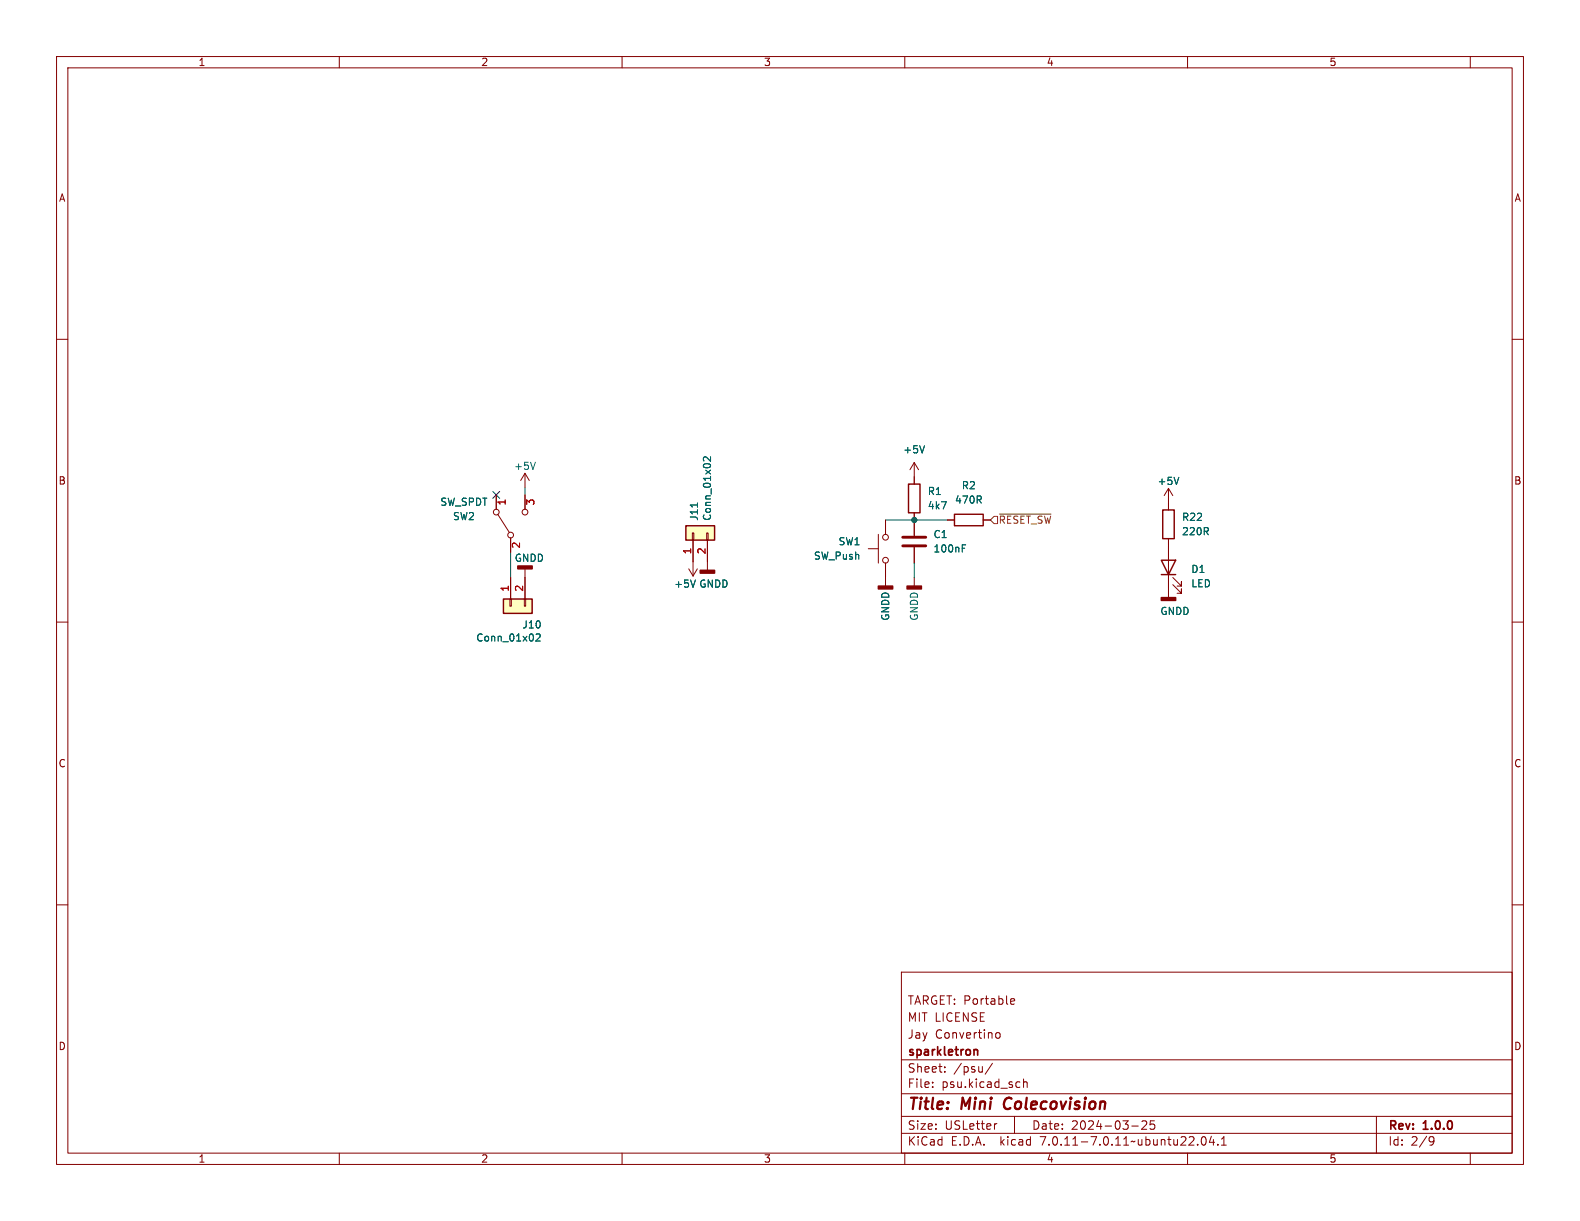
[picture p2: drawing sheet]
<svg xmlns="http://www.w3.org/2000/svg" width="279mm" height="216mm" viewBox="0 0 279 216" stroke-linecap="round" stroke-linejoin="round" font-family="sans-serif">
<g fill="none" stroke="#840000" stroke-width=".18">
<path d="M10 10h259.4v195.9h-259.4zM12 12h255.4v191.9h-255.4zM60 10v2M110 10v2M160 10v2M210 10v2M260 10v2M10 60h2M267.4 60h2M87.8 87.5v2.5M88 90.9l2 3.2M90.3 95.1v2.6"/>
<path d="M92.8 83.7v2.5M92.8 87.5v2.5M92.8 83.7l-.7 1.3M92.8 83.7l.8 1.3M122.4 94.2h.3v1.3h-.3zM122.6 95.5v6.4M125 94.2h.2v1.3h-.2zM125.1 95.5v5.3M153.5 97h1.8M155.3 94.5v5.1M156.6 91.9v2.6M156.6 99.6v4"/>
<path d="M161.7 81.8v3.8M161.7 90.7v4M161.7 96.8v2.8M161.7 81.8l-.8 1.3M161.7 81.8l.7 1.3M167.5 91.9h1.3M173.9 91.9h1.2M206.6 86.4v3.8M206.6 95.3v10.4M206.6 86.4l-.7 1.2M206.6 86.4l.8 1.2M10 110h2"/>
<path d="M90.2 105.9h.2v1.3h-.2zM90.3 102.1v3.8M92.7 105.9h.3v1.3h-.3zM92.8 100.6v5.3M121.8 100.6l.8 1.3M123.3 100.6l-.7 1.3M161.7 102.1v1.5M207.4 103.4l1.5 1.5v-.8v.8h-.7M207.4 102.1l1.5 1.5v-.7v.7h-.7M267.4 110h2M10 160h2M267.4 160h2"/>
<path d="M159.4 171.9h108v32h-108zM178.7 177.4l.2 .2 .5-.1M178.7 176.8l.2-.2h.3l.2 .2v.1l-.7 .2M159.4 197.4h108M159.4 193.4h108M159.4 187.4h108M164.9 192.1v.2M164.9 191.4v.1M167.1 189.4v.2M167.1 188.7v.1M175.5 188l-1.3 1.9M176.1 182.9l.3-.3 .3 .1 .2 .2v.4l-.2 .2-.3 .1-.3-.3"/>
<path d="M176.3 198.7l-.3 .1M179.4 197.4v3M180.2 191.3l.2 .1M180.4 192.2l-.2 .1M181 190.8v1.5M181 191.4l.2-.1 .4 .1v.9M200.1 199.1h1.2M201.9 198.3l.6-.1 .2 .1 .1 .3-.9 1.1h.9M204.1 198.2h-.7v.7l.2-.1h.5l.1 .2-.1 .5-.2 .2-.5-.2M243.4 197.4v6.5M60 203.9v2M110 203.9v2"/>
<path d="M159.4 200.4h108M160 203.9v2M210 203.9v2M211.8 202.3v.2M212.6 201.1l.2-.1a.81 .81 0 0 1 .6 .6 .81 .81 0 0 1-.3 .8l-.2 .1a.81 .81 0 0 1-.3-1.4zM214.2 200.9l-.3 1.1h.9M214.6 201.5v1M215.4 202.3v.2M216 202.5h.9M216 201.4l.4-.4v1.5M253 201l.5 .1a.99 .99 0 0 1-.4 1.4h-.2M253.6 201.6l-.3 .3h-.3"/>
<path d="M260 203.9v2"/>
<circle cx="87.8" cy="90.6" r=".51"/>
<circle cx="90.3" cy="94.6" r=".51"/>
<circle cx="92.8" cy="90.6" r=".51"/>
<circle cx="156.6" cy="99.1" r=".51"/>
<circle cx="156.6" cy="95" r=".51"/>
</g>
<path d="M177.8 194.4a1.27 1.27 0 0 0 0 1.6" fill="none" stroke="#840000" stroke-width=".4"/>
<path d="M172.3 185.6h.5l.1 1" fill="none" stroke="#840000" stroke-width=".3"/>
<path d="M121.3 93h5.1v2.5h-5.1zM160.7 85.6h2v5.1h-2zM168.8 90.9h5.1v2.1h-5.1zM205.4 99.1h2.5l-1.3 2.5zM205.6 90.2h2v5.1h-2zM89 105.9h5.1v2.6h-5.1zM205.4 101.6h2.5" fill="none" stroke="#840000" stroke-width=".25"/>
<path d="M163.5 78.8l-.4 1.3M94.7 81.7l-.5 1.3M123.3 88.9v.8M125.6 80.8v.8l-.9-.8-.3 .2 .1 .5M170.2 96.9h.4M170.2 96.3h.6M208.5 84.4l-.5 1.3M94.8 112.2l.5-.1 .2 .3-.8 1h.8M123 102.6l-.5 1.2" fill="none" stroke="#006464" stroke-width=".18"/>
<g fill="#840000" stroke="#840000" stroke-width=".25">
<path d="M205.4 105.7h2.5v.5h-2.5z"/>
<path d="M155.3 103.6h2.6v.5h-2.6z"/>
<path d="M123.8 100.8h2.6v.5h-2.6z"/>
<path d="M160.4 103.6h2.5v.5h-2.5z"/>
<path d="M91.6 100.1h2.5v.5h-2.5z"/>
</g>
<g fill="#ffffc2" stroke="#ffffc2" stroke-width=".18">
<path d="M121.3 93h5.1v2.5h-5.1z"/>
<path d="M89 105.9h5.1v2.6h-5.1z"/>
</g>
<path d="M159.6 96.5h4.1M159.6 95h4.1" fill="none" stroke="#840000" stroke-width=".51"/>
<path d="M175.8 91.3h.6v1.3h-.6l-.7-.7zM176.7 90.9h9.2" fill="none" stroke="#725600" stroke-width=".18"/>
<path d="M90.3 97.7v4.4M92.8 86.2v1.3M156.6 91.9h10.9M161.7 99.6v2.5" fill="none" stroke="#009600" stroke-width=".18"/>
<path d="M87.1 86.9l1.3 1.2M88.4 86.9l-1.3 1.2" fill="none" stroke="#000084" stroke-width=".18"/>
<circle cx="161.7" cy="91.9" r=".46" fill="#009600" stroke="#009600" stroke-width=".18"/>
<g font-size="2.8" fill="#840000">
<text x="160.4" y="196.8">Title:</text>
<text x="170.1" y="196.8">Mini</text>
<text x="178.4" y="196.8">Colecovision</text>
</g>
<g font-size="2.1" fill="#840000">
<text x="160.4" y="177.9">TARGET: Portable</text>
<text x="160.4" y="183.9">Jay</text>
<text x="160.4" y="180.9">MIT LICENSE</text>
<text x="165.3" y="183.9">Convertino</text>
<text x="160.4" y="189.9">Sheet:</text>
<text x="160.4" y="187.1">sparkletron</text>
<text x="168.6" y="189.9">/psu/</text>
<text x="160.4" y="192.6">File:</text>
<text x="166.5" y="192.6">psu.kicad_sch</text>
<text x="160.4" y="202.8">KiCad</text>
<text x="160.4" y="200">Size:</text>
<text x="167.1" y="200">USLetter</text>
<text x="168.1" y="202.8">E.D.A.</text>
<text x="177" y="202.8">kicad</text>
<text x="182.4" y="200">Date:</text>
<text x="184.2" y="202.8">7.0.11-7.0.11~ubuntu22.04.1</text>
<text x="189.4" y="200">2024-03-25</text>
<text x="245.4" y="200.2">Rev:</text>
<text x="245.4" y="202.8">Id:</text>
<text x="249.5" y="202.8">2/9</text>
<text x="251.8" y="200.2">1.0.0</text>
</g>
<g font-size="1.8" fill="#840000">
<text x="35" y="11.9">1</text>
<text x="85" y="11.9">2</text>
<text x="135" y="11.9">3</text>
<text x="185" y="11.9">4</text>
<text x="235" y="11.9">5</text>
<text x="10.3" y="35.9">A</text>
<text x="267.7" y="35.9">A</text>
<text x="10.3" y="85.9">B</text>
<text x="267.7" y="85.9">B</text>
<text x="10.3" y="135.9">C</text>
<text x="267.7" y="135.9">C</text>
<text x="10.3" y="185.9">D</text>
<text x="267.7" y="185.9">D</text>
<text x="35" y="205.8">1</text>
<text x="85" y="205.8">2</text>
<text x="135" y="205.8">3</text>
<text x="185" y="205.8">4</text>
<text x="235" y="205.8">5</text>
</g>
<g font-size="1.8" fill="#006464">
<text x="90.8" y="83.3">+5V</text>
<text x="159.6" y="80.4">+5V</text>
<text x="77.8" y="89.6">SW_SPDT</text>
<text x="164" y="87.7">R1</text>
<text x="168.8" y="89.3">470R</text>
<text x="170" y="86.7">R2</text>
<text x="204.6" y="86">+5V</text>
<text x="80" y="92.2">SW2</text>
<text x="123.6" y="92.2" transform="rotate(-90 123.6 92.2)">J11</text>
<text x="125.9" y="92.2" transform="rotate(-90 125.9 92.2)">Conn_01x02</text>
<text x="164" y="90.3">4k7</text>
<text x="165" y="95.4">C1</text>
<text x="208.9" y="94.8">220R</text>
<text x="208.9" y="92.3">R22</text>
<text x="90.9" y="99.5">GNDD</text>
<text x="143.8" y="99.2">SW_Push</text>
<text x="148.2" y="96.6">SW1</text>
<text x="165" y="97.9">100nF</text>
<text x="210.6" y="101.5">D1</text>
<text x="119.1" y="104.1">+5V</text>
<text x="123.6" y="104.1">GNDD</text>
<text x="210.6" y="104.1">LED</text>
<text x="84.1" y="113.6">Conn_01x02</text>
<text x="92.3" y="111.3">J10</text>
<text x="157.5" y="109.9" transform="rotate(-90 157.5 109.9)">GNDD</text>
<text x="162.5" y="109.9" transform="rotate(-90 162.5 109.9)">GNDD</text>
<text x="205.1" y="108.9">GNDD</text>
</g>
<g font-size="1.8" fill="#a90000">
<text x="89.7" y="89.5" transform="rotate(-90 89.7 89.5)">1</text>
<text x="94.8" y="89.5" transform="rotate(-90 94.8 89.5)">3</text>
<text x="92.3" y="97.1" transform="rotate(-90 92.3 97.1)">2</text>
<text x="122.3" y="98.1" transform="rotate(-90 122.3 98.1)">1</text>
<text x="124.8" y="98.1" transform="rotate(-90 124.8 98.1)">2</text>
<text x="90" y="104.7" transform="rotate(-90 90 104.7)">1</text>
<text x="92.6" y="104.7" transform="rotate(-90 92.6 104.7)">2</text>
</g>
<text font-size="1.8" fill="#725600" x="176.5" y="92.8">~{RESET_SW}</text>
</svg>
